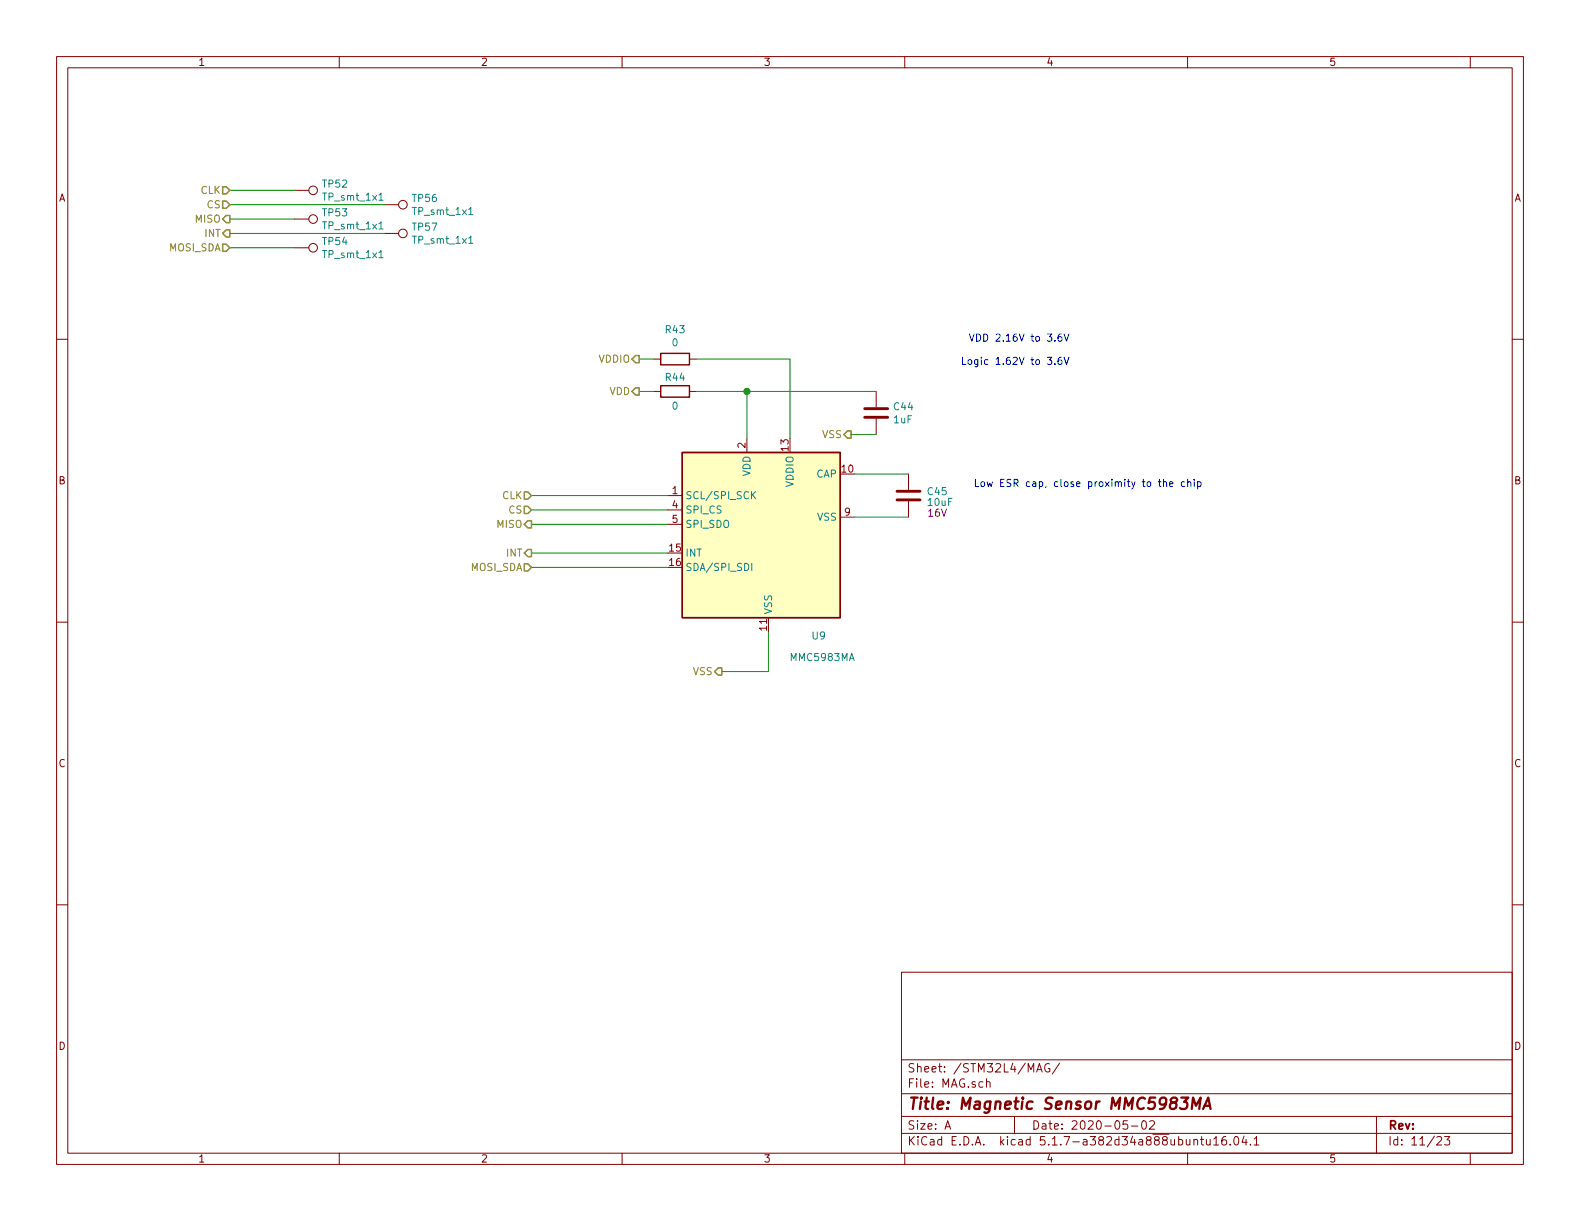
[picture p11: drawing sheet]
EESchema Schematic File Version 4
EELAYER 30 0
EELAYER END
$Descr A 11000 8500
encoding utf-8
Sheet 11 23
Title "Magnetic Sensor MMC5983MA"
Date "2020-05-02"
Rev ""
Comp ""
Comment1 ""
Comment2 ""
Comment3 ""
Comment4 ""
$EndDescr
$Comp
L Device:C C45
U 1 1
P 6325 3450
F 0 "C45" H 6200 3425 50  0000 R CNN
F 1 "10uF" H 6200 3500 50  0000 R CNN
F 2 "Capacitor_SMD:C_0603_1608Metric_Pad1.08x0.95mm_HandSolder" H 6363 3300 50  0001 C CNN
F 3 "~" H 6325 3450 50  0001 C CNN
F 4 "CL10X106MO8NRNC" H 6325 3450 50  0001 C CNN "Mfr. #"
F 5 "https://www.digikey.com/product-detail/en/samsung-electro-mechanics/CL10X106MO8NRNC/1276-6769-1-ND/5961628" H 6325 3450 50  0001 C CNN "Order"
F 6 "16V" H 6125 3575 50  0000 C CNN "Voltage"
	1    6325 3450
	-1   0    0    1   
$EndComp
Wire Wire Line
	5950 3300 6325 3300
Wire Wire Line
	6325 3600 5950 3600
Text Notes 7450 2550 2    50   ~ 0
VDD 2.16V to 3.6V\n\nLogic 1.62V to 3.6V
Text Notes 8375 3400 2    50   ~ 0
Low ESR cap, close proximity to the chip
Text HLabel 5025 4675 0    50   Output ~ 0
VSS
Wire Wire Line
	5350 4675 5350 4400
Text HLabel 4450 2725 0    50   Output ~ 0
VDD
Wire Wire Line
	5025 4675 5350 4675
$Comp
L Device:C C?
U 1 1
P 6100 2875
AR Path="/5EA31C93/5EA7CBB1/5EB37DF9" Ref="C?"  Part="1" 
AR Path="/5EA31C93/5EAB027D/5EB37DF9" Ref="C?"  Part="1" 
AR Path="/5EA31C93/5EAB163E/5EB37DF9" Ref="C?"  Part="1" 
AR Path="/5EA31C93/5EAB0A1F/5EB37DF9" Ref="C?"  Part="1" 
AR Path="/5EA31C93/5EAB13AE/5EB37DF9" Ref="C44"  Part="1" 
F 0 "C44" H 6215 2921 50  0000 L CNN
F 1 "1uF" H 6215 2830 50  0000 L CNN
F 2 "Capacitor_SMD:C_0603_1608Metric_Pad1.08x0.95mm_HandSolder" H 6138 2725 50  0001 C CNN
F 3 "~" H 6100 2875 50  0001 C CNN
F 4 "CL10B105KP8NFNC" H 6100 2875 50  0001 C CNN "Mfr. #"
F 5 "https://www.digikey.com/product-detail/en/samsung-electro-mechanics/CL10B105KP8NFNC/1276-1945-1-ND/3890031" H 6100 2875 50  0001 C CNN "Order"
F 6 "10V" H 6100 2875 50  0001 C CNN "Voltage"
	1    6100 2875
	1    0    0    -1  
$EndComp
Text HLabel 3700 3450 0    50   Input ~ 0
CLK
Wire Wire Line
	3700 3450 4650 3450
Text HLabel 3700 3550 0    50   Input ~ 0
CS
Text HLabel 3700 3650 0    50   Output ~ 0
MISO
Text HLabel 3700 3850 0    50   Output ~ 0
INT
Text HLabel 3700 3950 0    50   Input ~ 0
MOSI_SDA
Wire Wire Line
	3700 3850 4650 3850
Wire Wire Line
	4650 3950 3700 3950
Wire Wire Line
	3700 3650 4650 3650
Wire Wire Line
	4650 3550 3700 3550
$Comp
L Device:R R44
U 1 1
P 4700 2725
F 0 "R44" V 4600 2725 50  0000 C CNN
F 1 "0" V 4800 2725 50  0000 C CNN
F 2 "Resistor_SMD:R_0603_1608Metric_Pad0.98x0.95mm_HandSolder" V 4630 2725 50  0001 C CNN
F 3 "~" H 4700 2725 50  0001 C CNN
F 4 "RK73Z1JTTD" H 4700 2725 50  0001 C CNN "Mfr. #"
F 5 "https://www.digikey.com/product-detail/en/koa-speer-electronics-inc/RK73Z1JTTD/2019-RK73Z1JTTDCT-ND/9847522" H 4700 2725 50  0001 C CNN "Order"
	1    4700 2725
	0    1    1    0   
$EndComp
Wire Wire Line
	4450 2725 4550 2725
Text HLabel 1600 1325 0    50   Input ~ 0
CLK
Text HLabel 1600 1425 0    50   Input ~ 0
CS
Text HLabel 1600 1525 0    50   Output ~ 0
MISO
Text HLabel 1600 1625 0    50   Output ~ 0
INT
Text HLabel 1600 1725 0    50   Input ~ 0
MOSI_SDA
Wire Wire Line
	1600 1325 2050 1325
Wire Wire Line
	2675 1425 1600 1425
Wire Wire Line
	1600 1525 2050 1525
Wire Wire Line
	2675 1625 1600 1625
Wire Wire Line
	1600 1725 2050 1725
$Comp
L 1K_Custom_Symbol:TP_smt_1x1 TP52
U 1 1
P 2050 1325
F 0 "TP52" V 2004 1513 50  0000 L CNN
F 1 "TP_smt_1x1" V 2095 1513 50  0000 L CNN
F 2 "TestPoint:TestPoint_Pad_1.0x1.0mm" H 2250 1325 50  0001 C CNN
F 3 "~" H 2250 1325 50  0001 C CNN
	1    2050 1325
	0    1    1    0   
$EndComp
$Comp
L 1K_Custom_Symbol:TP_smt_1x1 TP56
U 1 1
P 2675 1425
F 0 "TP56" V 2629 1613 50  0000 L CNN
F 1 "TP_smt_1x1" V 2720 1613 50  0000 L CNN
F 2 "TestPoint:TestPoint_Pad_1.0x1.0mm" H 2875 1425 50  0001 C CNN
F 3 "~" H 2875 1425 50  0001 C CNN
	1    2675 1425
	0    1    1    0   
$EndComp
$Comp
L 1K_Custom_Symbol:TP_smt_1x1 TP53
U 1 1
P 2050 1525
F 0 "TP53" V 2004 1713 50  0000 L CNN
F 1 "TP_smt_1x1" V 2095 1713 50  0000 L CNN
F 2 "TestPoint:TestPoint_Pad_1.0x1.0mm" H 2250 1525 50  0001 C CNN
F 3 "~" H 2250 1525 50  0001 C CNN
	1    2050 1525
	0    1    1    0   
$EndComp
$Comp
L 1K_Custom_Symbol:TP_smt_1x1 TP57
U 1 1
P 2675 1625
F 0 "TP57" V 2629 1813 50  0000 L CNN
F 1 "TP_smt_1x1" V 2720 1813 50  0000 L CNN
F 2 "TestPoint:TestPoint_Pad_1.0x1.0mm" H 2875 1625 50  0001 C CNN
F 3 "~" H 2875 1625 50  0001 C CNN
	1    2675 1625
	0    1    1    0   
$EndComp
$Comp
L 1K_Custom_Symbol:TP_smt_1x1 TP54
U 1 1
P 2050 1725
F 0 "TP54" V 2004 1913 50  0000 L CNN
F 1 "TP_smt_1x1" V 2095 1913 50  0000 L CNN
F 2 "TestPoint:TestPoint_Pad_1.0x1.0mm" H 2250 1725 50  0001 C CNN
F 3 "~" H 2250 1725 50  0001 C CNN
	1    2050 1725
	0    1    1    0   
$EndComp
Text HLabel 4450 2500 0    50   Output ~ 0
VDDIO
$Comp
L Device:R R43
U 1 1
P 4700 2500
F 0 "R43" V 4493 2500 50  0000 C CNN
F 1 "0" V 4584 2500 50  0000 C CNN
F 2 "Resistor_SMD:R_0603_1608Metric_Pad0.98x0.95mm_HandSolder" V 4630 2500 50  0001 C CNN
F 3 "~" H 4700 2500 50  0001 C CNN
F 4 "RK73Z1JTTD" H 4700 2500 50  0001 C CNN "Mfr. #"
F 5 "https://www.digikey.com/product-detail/en/koa-speer-electronics-inc/RK73Z1JTTD/2019-RK73Z1JTTDCT-ND/9847522" H 4700 2500 50  0001 C CNN "Order"
	1    4700 2500
	0    1    1    0   
$EndComp
Wire Wire Line
	4450 2500 4550 2500
Wire Wire Line
	4850 2500 5500 2500
Wire Wire Line
	5500 2500 5500 3050
$Comp
L 1K_Custom_Symbol:MMC5983MA U9
U 1 1
P 5550 3550
F 0 "U9" H 5700 2675 50  0000 C CNN
F 1 "MMC5983MA" H 5725 2525 50  0000 C CNN
F 2 "Package_LGA:LGA-16_3x3mm_P0.5mm" H 5250 2300 50  0001 C CNN
F 3 "https://media.digikey.com/pdf/Data%20Sheets/MEMSIC%20PDFs/MMC5983MA_RevA_4-3-19.pdf" H 5450 3550 50  0001 C CNN
F 4 "MMC5983MA" H 5300 2200 50  0001 C CNN "Mfr. #"
F 5 "https://www.digikey.com/product-detail/en/memsic-inc/MMC5983MA/1267-MMC5983MACT-ND/10452801" H 5400 2100 50  0001 C CNN "Order"
	1    5550 3550
	1    0    0    -1  
$EndComp
Wire Wire Line
	4850 2725 5200 2725
Wire Wire Line
	5200 2725 5200 3050
Wire Wire Line
	5200 2725 6100 2725
Connection ~ 5200 2725
Text HLabel 5925 3025 0    50   Output ~ 0
VSS
Wire Wire Line
	5925 3025 6100 3025
$EndSCHEMATC
